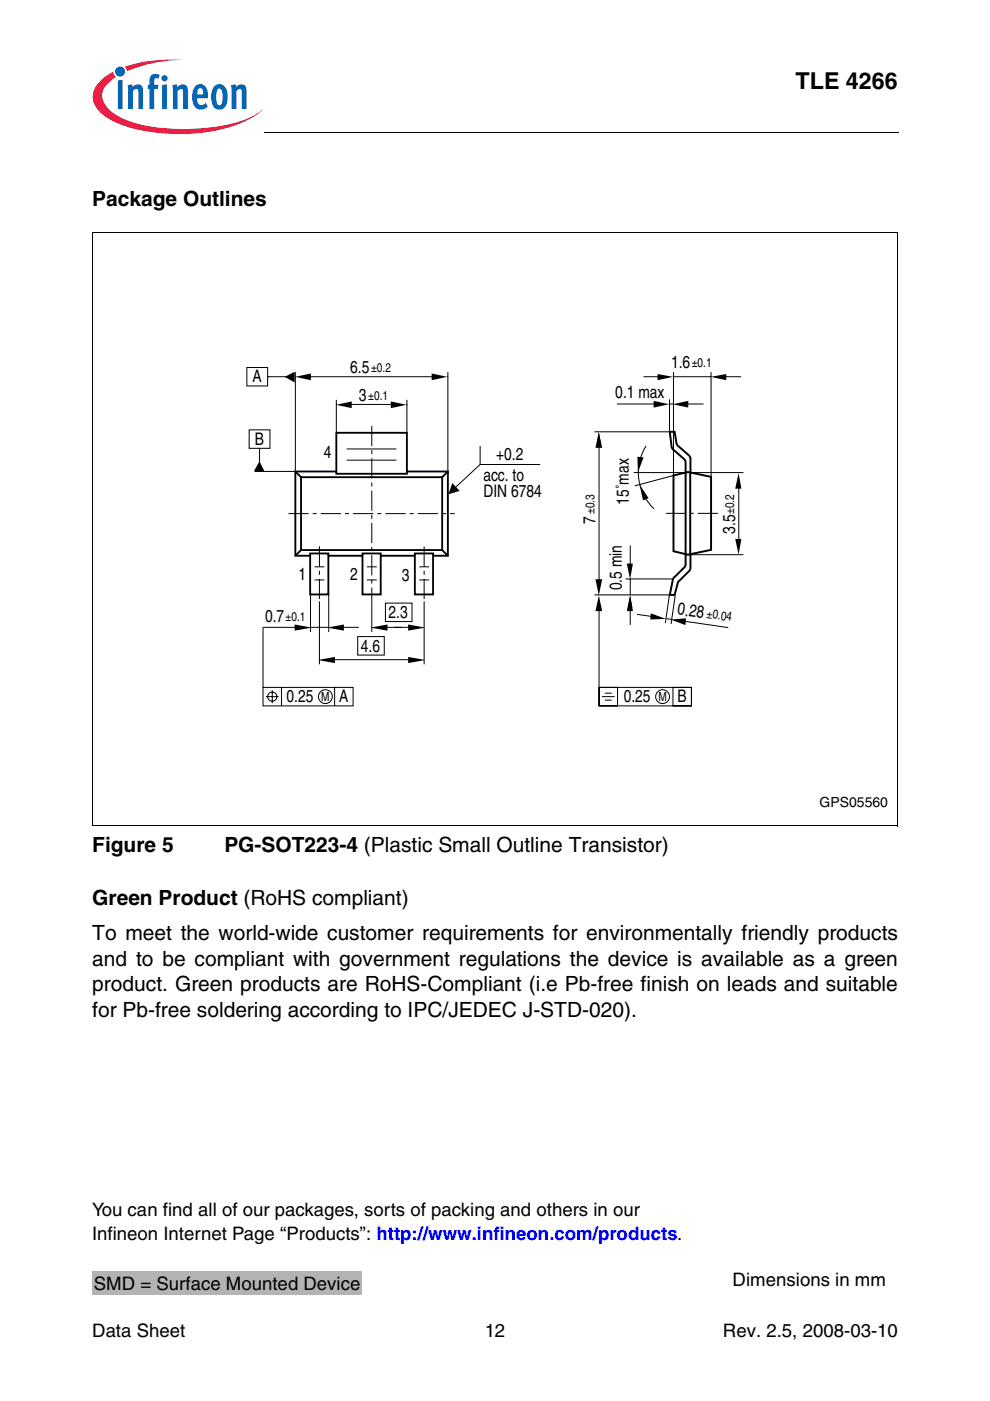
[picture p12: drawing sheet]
<svg xmlns="http://www.w3.org/2000/svg" width="210mm" height="297mm" viewBox="0 0 210 297" stroke-linecap="round" stroke-linejoin="round" font-family="sans-serif">
<circle cx="25.5" cy="15.2" r="1.06" fill="#0166b3"/>
<g fill="#ed1a40">
<path d="M26.5 14.2l.7-.3a31.7 31.7 0 0 1 11.7-1.2 31 31 0 0 0-11.4 2.2l-.6 .2z"/>
<path d="M21 17.4l1.3-1.2 1.7-1 .2 .6 .4 .5a4.8 4.8 0 0 0-2.9 4.1 6.1 6.1 0 0 0 3.7 4.4 31.1 31.1 0 0 0 15.1 2.5 30.9 30.9 0 0 0 13.6-2.9l1.5-1.2a19.2 19.2 0 0 1-10 4.5 41 41 0 0 1-19.9-1.3 9.9 9.9 0 0 1-5.6-4.2 4.2 4.2 0 0 1 .9-4.8z"/>
</g>
<g fill="#0166b3">
<path d="M25 17.1l1-.2v6.2h-1z"/>
<path d="M27 18.1l1-.2 .1 .6a1.19 1.19 0 0 1 1.4-.6 1.19 1.19 0 0 1 .8 1.3v3.9h-1v-4a.4 .4 0 0 0-.6-.2l-.5 .4v3.8h-1z"/>
<path d="M32.1 15.9l.8-.2 .7 .1 .2 .1-.2 .8-.2-.1a.46 .46 0 0 0-.7 .3v1.1h.9l-.2 .9h-.7v4.2h-1v-4.2h-.4v-.9h.4v-.7a1.72 1.72 0 0 1 .4-1.4z"/>
<path d="M36.5 18.1l1-.2 .1 .6a1.19 1.19 0 0 1 1.4-.6 1.19 1.19 0 0 1 .8 1.3v3.9h-1v-4a.4 .4 0 0 0-.6-.2l-.5 .4v3.8h-1z"/>
<path d="M49 18.1l.9-.2 .1 .6a1.19 1.19 0 0 1 1.5-.6 1.19 1.19 0 0 1 .8 1.3v3.9h-1l-.1-4a.4 .4 0 0 0-.6-.2l-.5 .4v3.8h-1z"/>
<path d="M34.2 16.6a.66 .66 0 0 1 1.3 0 .66 .66 0 0 1-1.3 0zM34.4 18l1-.1v5.2h-1z"/>
<path d="M41.5 18.2a1.55 1.55 0 0 1 1.7-.2 1.55 1.55 0 0 1 .8 1.5l.1 1.3h-2.3a1.06 1.06 0 0 0 .3 1.1 1.06 1.06 0 0 0 1.1 .3l.4-.4 .4 .8a1.83 1.83 0 0 1-2.1 .5 1.83 1.83 0 0 1-1.1-1.9v-1.6l.2-.8zM42 18.9l-.2 1.1h1.3l-.1-.7a.56 .56 0 0 0-.3-.6 .56 .56 0 0 0-.7 .2z"/>
<path d="M45.6 18.2a1.68 1.68 0 0 1 1.8-.1 1.68 1.68 0 0 1 .8 1.6l.1 1.4a1.9 1.9 0 0 1-2.3 2.1 2.85 2.85 0 0 1-1.2-3.2 2.71 2.71 0 0 1 .8-1.8zM46.2 18.9a4.2 4.2 0 0 0 0 3.3l.3 .1a1.49 1.49 0 0 0 .7-1.8v-.4a1.15 1.15 0 0 0-.7-1.3z"/>
</g>
<path d="M19.6 30.2h45.9v4.8h-45.9z" fill="#fff"/>
<g fill="#000">
<path d="M56.1 28v.2zM60.3 79.9l2.2-1.1v2.3zM62.6 79.9l3.3-.7v1.4zM91.5 79.2l3.3 .7-3.3 .7zM139.4 79.3l3.3 .6-3.3 .7zM150.7 79.9l3.3-.6v1.3zM55 97.8l1.1 2.1h-2.3zM71.3 85.8l3.3-.7v1.4zM82.9 85.1l3.3 .7-3.3 .7zM127 91.6l.4 2.8h-.9zM127 91.6l.7 3.4h-1.4zM138.6 85l3.3 .7-3.3 .7z"/>
<path d="M142.6 85.7l3.3-.7v1.4zM95.9 102.4l1.5 1.7-2.3 .7zM135.1 96.8l1.3 .2-1.1 3.2zM135.6 102.8l1.9 2.8-1.2 .5zM155.9 114.3h1.3l-.6 3.3zM156.6 100.3l.6 3.3h-1.3zM65.8 133v.1zM62.5 132.4l3.3 .6v.1l-3.3 .6zM67.7 139.9v.1zM67.7 139.9l3.3-.6v1.3l-3.3-.6zM69.6 133.1l.1-.1zM69.7 133l3.2-.6v1.3l-3.2-.6z"/>
<path d="M78.8 133l-.1 .1zM78.8 133l3.4-.6v1.3l-3.4-.6zM89.9 133v.1zM86.5 132.4l3.4 .6v.1l-3.4 .6zM89.9 139.9v.1zM86.5 139.3l3.4 .6v.1l-3.4 .6zM126.3 122.8h1.4l-.7 3.4zM127 126.2l.7 3.4h-1.4zM133.6 126.2l.5 2.7h-1zM133.6 126.2l.6 3.4h-1.3zM132.9 119.5h1.3l-.6 3.3zM138 130l3.2 1.2-3.3 .1z"/>
<path d="M142.1 131.3l3.4-.2-.2 1.4z"/>
</g>
<g fill="none" stroke="#000" stroke-width=".21">
<path d="M56.1 28.1h134.5M19.6 49.2h170.8M19.6 49.1v125.9M190.3 49.2v125.9M52.3 77.9h4.4v3.9h-4.4zM56.7 79.9h4.2M62.6 78.9v21.1h-8.5M65.6 79.9h26.4M95 78.9v21.1M136.4 79.9h3.5M142.8 79.9h8M142.8 78.9v21.9l-8.2 2.2"/>
<path d="M150.8 78.9v22.2M153.7 79.9h3.4M52.8 91.1h4.4v4h-4.4zM55 95.1v4.9M71.3 84.8v7M73.5 97.6h10.6M73.5 95.2h10.6M74.2 85.7h9.1M86.3 84.8v7M101.8 94.6v3.9h12.7M101.8 98.5l-5.6 5.2M126 91.6h16"/>
<path d="M127 94.3v28.9M130.8 85.7h8.3M135.4 99a10 10 0 0 0 1 5.6M137 94.5l-.8 1.6-.6 1.7M141.9 84.7v6.8M141.9 85.7h.9M145.7 85.7h3.5M67.7 115.9v1.4M133.6 115.6v4.2M134.4 100.2h23.2M136.6 105.1l.9 1.5 1.2 1.3M146.4 117.6h11.2"/>
<path d="M156.6 102.9v12M62.9 133h-7.1v12.7M65.8 133h3.9M65.8 126v8M66.7 120.2h2.1M66.7 123h2.1M67.7 127.5v13.3M69.7 126v8M70.7 139.9h16.1M72.6 133h3.5M75.8 135h5.7v3.9h-5.7zM77.8 120.2h2.1"/>
<path d="M77.8 123h2.1M78.8 127.5v6.5M81.7 127.9h5.7v3.9h-5.7zM81.8 133h5.2M88.9 120.2h2.1M88.9 123h2.1M89.9 127.5v13.3M126 126.1h16M127 129.1v16.6M132.6 122.7h10.1M133.6 122.7v3.4M133.6 129.1v3.4"/>
<path d="M135.1 130.3l3.4 .4M141.3 131.2l1 .1M141.9 126.1l-.8 6M143.2 126.2l-.9 6.1M145.2 131.7l9.2 1.4M55.8 145.7h19.1v4h-19.1zM56.4 147.7h2.7M57.7 146.4v2.6M59.7 145.7v4M70.9 145.7v4M127 145.7h19.6v4h-19.6zM127 145.7h3.9v4h-3.9z"/>
<path d="M127.6 147.7h2.7M128.2 147h1.5M128.2 148.4h1.5M142.7 145.7h3.9v4h-3.9zM19.6 175.1h170.7"/>
<circle cx="57.7" cy="147.7" r=".98"/>
<circle cx="69" cy="147.7" r="1.47"/>
<circle cx="140.5" cy="147.7" r="1.47"/>
</g>
<path d="M62.6 100l1.2 1.2v15.4h30v-15.4h-30M71.3 91.8h15v8.7h-15zM71.3 100h-8.7v17.8h3.2M86.3 100h8.7v17.8h-3.2M95 100l-1.2 1.2M63.8 116.6l-1.2 1.2M65.8 117.3h3.8v8.7h-3.8zM69.6 117.8h7.3M76.9 117.3h3.8v8.7h-3.8zM80.7 117.8h7.3M88 117.3h3.8v8.7h-3.8zM93.8 116.6l1.2 1.2" fill="none" stroke="#000" stroke-width=".39"/>
<path d="M78.8 90.3v37.2M61.2 108.9h35.2M67.7 115.9v11.6M89.9 115.9v11.6M152.2 108.8h-11" fill="none" stroke="#000" stroke-width=".21" stroke-dasharray="4.3 .9 .9 .9" stroke-linecap="butt"/>
<path d="M142.8 100.8l3.1-.7 4.9 1v15.5l-4.9 1-3.1-.7zM145.4 117.4l-.1 2.5-.2 .4-2.3 2.3-.8 3.5h1l.8-2.8 2.5-2.4 .1-.5v-3M145.4 100.3l-.1-2.5-.2-.4-2.6-2.3-.5-3.5h1l.6 2.8 2.7 2.4 .1 .5v3M145.4 100.1v17.5M146.3 100.1v17.5" fill="none" stroke="#000" stroke-width=".41"/>
<g fill="#fff">
<path d="M19.6 255.3h125.9v14.4h-125.9z"/>
<path d="M153.8 270h36.6v4.5h-36.6z"/>
</g>
<path d="M19.6 269.6h57.2v4.9h-57.2z" fill="#b3b3b3"/>
<text font-size="4.9" x="168.7" y="18.8">TLE 4266</text>
<g font-size="4.4">
<text x="19.6" y="43.7">Package Outlines</text>
<text x="19.6" y="180.6">Figure 5</text>
<text x="47.6" y="180.6">PG-SOT223-4 (Plastic Small Outline Transistor)</text>
<text x="19.6" y="191.9">Green Product (RoHS compliant)</text>
<text x="19.6" y="199.3">To meet the world-wide customer requirements for environmentally friendly products</text>
<text x="19.6" y="204.7">and to be compliant with government regulations the device is available as a green</text>
<text x="19.6" y="210.2">product. Green products are RoHS-Compliant (i.e Pb-free finish on leads and suitable</text>
<text x="19.6" y="215.6">for Pb-free soldering according to IPC/JEDEC J-STD-020).</text>
</g>
<g font-size="3.9">
<text x="19.5" y="257.9">You can find all of our packages, sorts of packing and others in our</text>
<text x="19.5" y="262.8">Infineon Internet Page “Products”: http://www.infineon.com/products.</text>
<text x="19.9" y="273.5">SMD = Surface Mounted Device</text>
<text x="155.3" y="272.6">Dimensions in mm</text>
<text x="19.6" y="283.5">Data Sheet</text>
<text x="102.8" y="283.5">12</text>
<text x="153.3" y="283.5">Rev. 2.5, 2008-03-10</text>
</g>
<g font-size="3.7">
<text x="53.6" y="81.1">A</text>
<text x="74.3" y="79.1">6.5</text>
<text x="142.3" y="78.1">1.6</text>
<text x="76.1" y="85">3</text>
<text x="130.5" y="84.5">0.1 max</text>
<text x="54" y="94.3">B</text>
<text x="68.7" y="97.2">4</text>
<text x="102.5" y="101.9">acc. to</text>
<text x="105.2" y="97.5">+0.2</text>
<text x="102.5" y="105.3">DIN 6784</text>
<text x="133.3" y="107" transform="rotate(-90 133.3 107)">15˚max</text>
<text x="126.3" y="111" transform="rotate(-90 126.3 111)">7</text>
<text x="155.9" y="113.2" transform="rotate(-90 155.9 113.2)">3.5</text>
<text x="63.3" y="123">1</text>
<text x="74.2" y="123">2</text>
<text x="85.2" y="123.2">3</text>
<text x="131.9" y="125.2" transform="rotate(-90 131.9 125.2)">0.5 min</text>
<text x="56.2" y="132">0.7</text>
<text x="82.4" y="131.1">2.3</text>
<text x="143.5" y="130.3" transform="rotate(8 143.5 130.3)">0.28</text>
<text x="76.5" y="138.2">4.6</text>
<text x="60.8" y="148.9">0.25</text>
<text x="71.9" y="148.9">A</text>
<text x="132.2" y="148.9">0.25</text>
<text x="143.6" y="148.9">B</text>
</g>
<text font-size="3" x="173.8" y="171.1">GPS05560</text>
<g font-size="2.7">
<text x="146.7" y="77.8">±0.1</text>
<text x="78.7" y="78.9">±0.2</text>
<text x="78.1" y="84.8">±0.1</text>
<text x="126" y="109" transform="rotate(-90 126 109)">±0.3</text>
<text x="155.7" y="109" transform="rotate(-90 155.7 109)">±0.2</text>
<text x="60.6" y="131.7">±0.1</text>
<text x="149.7" y="130.9" transform="rotate(8 149.7 130.9)">±0.04</text>
<text x="68.1" y="148.7">M</text>
<text x="139.6" y="148.7">M</text>
</g>
</svg>
